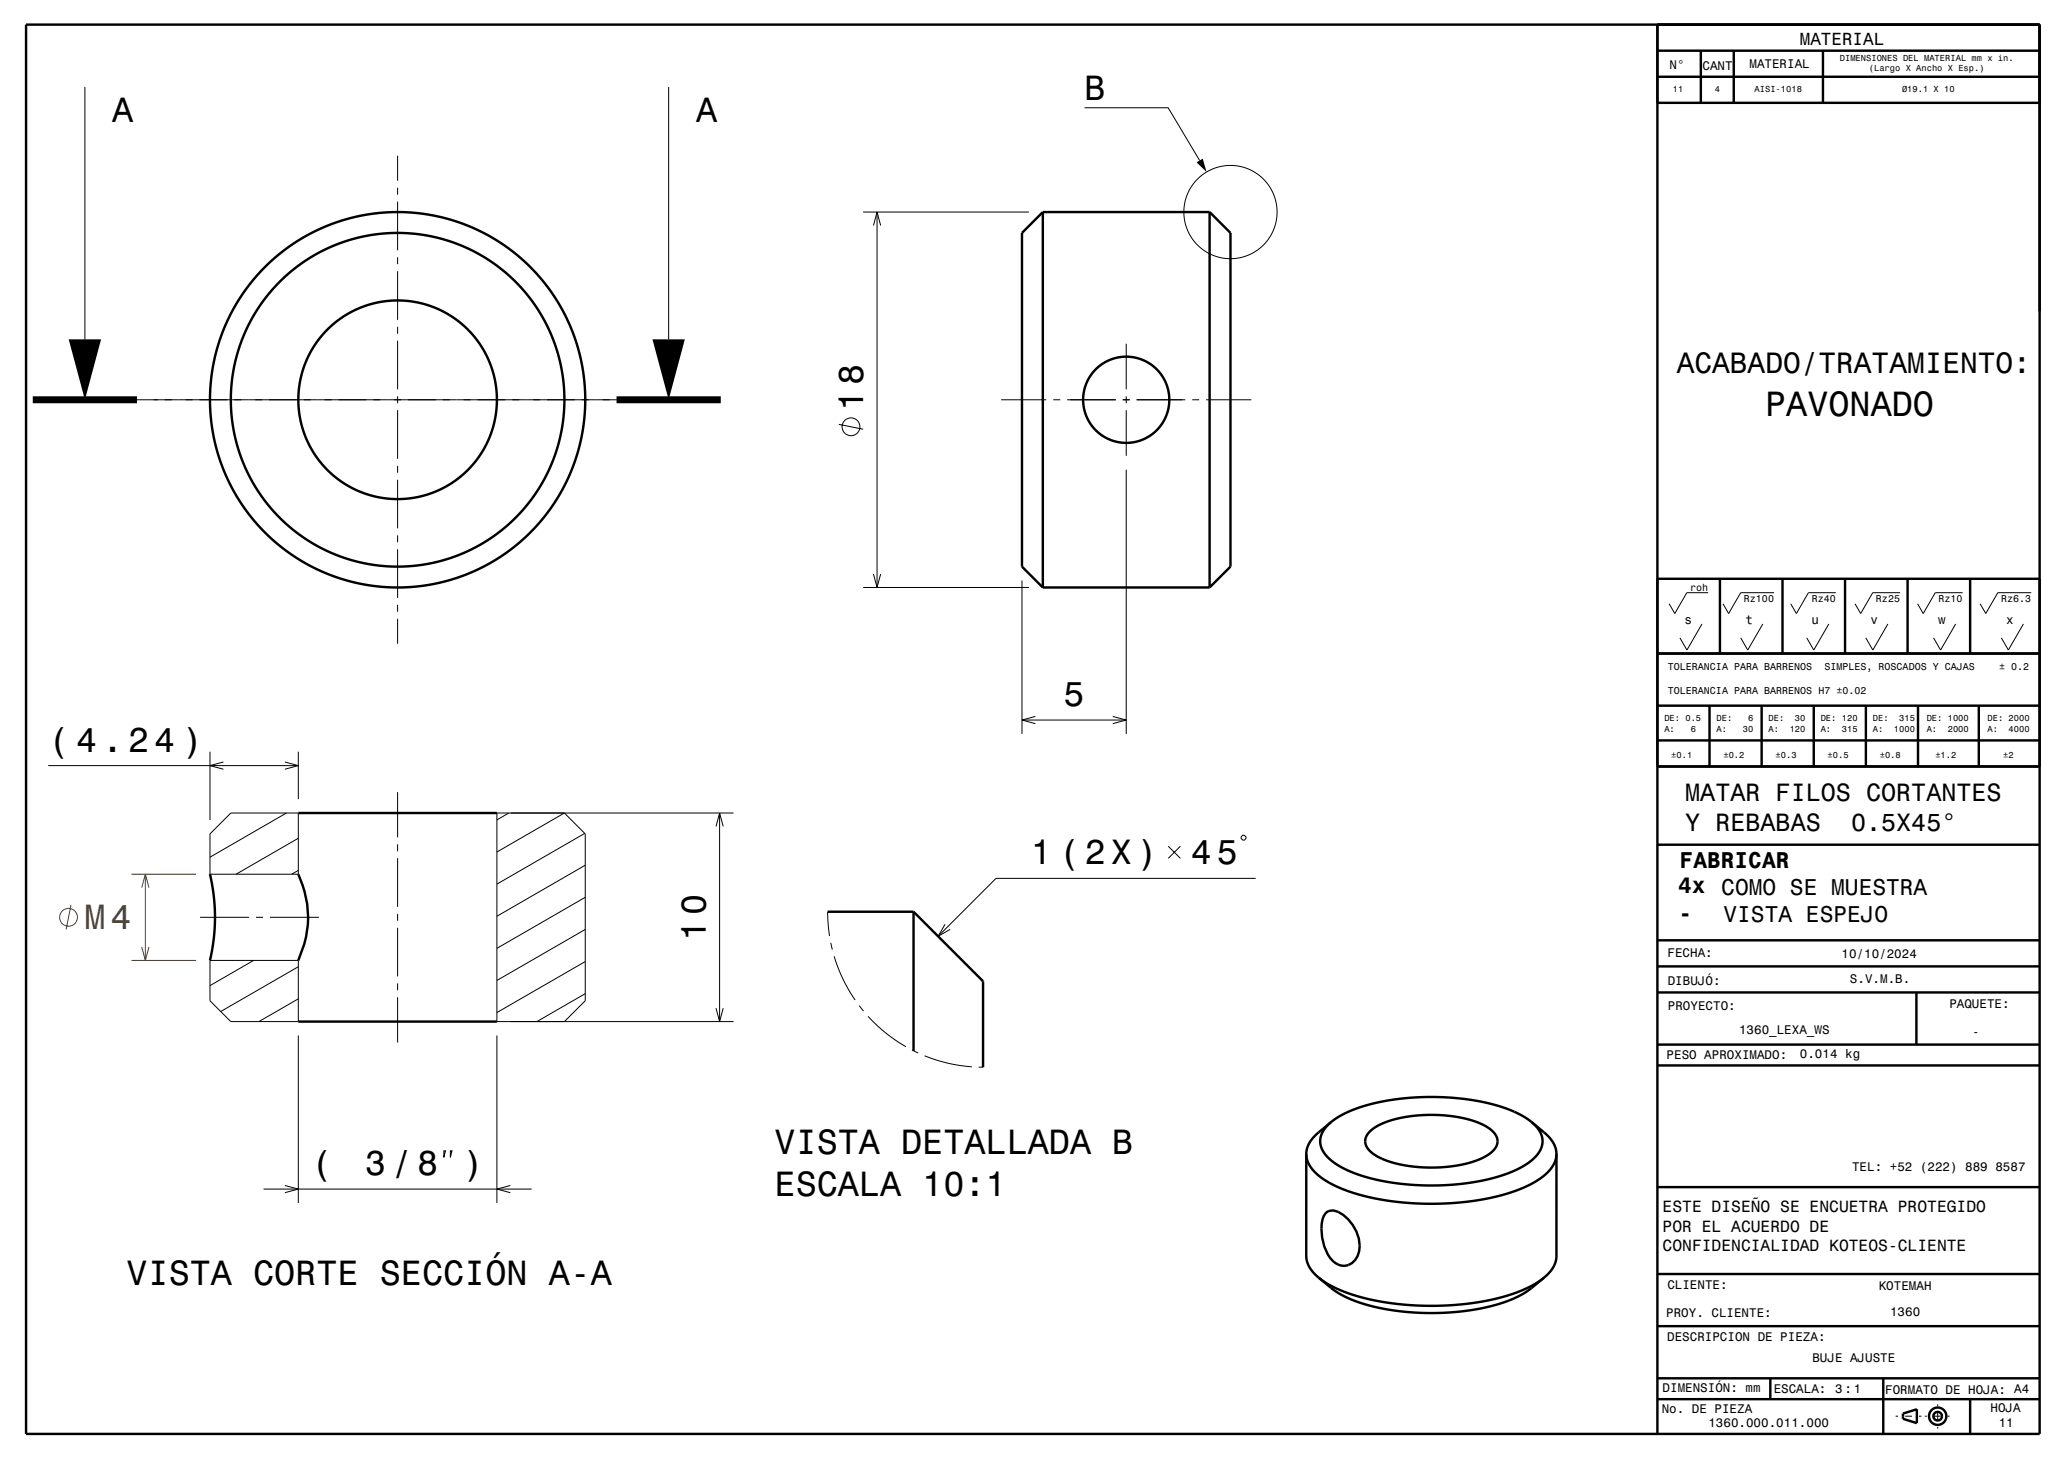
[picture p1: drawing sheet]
<svg xmlns="http://www.w3.org/2000/svg" width="297mm" height="210mm" viewBox="0 0 297 210" stroke-linecap="round" stroke-linejoin="round" font-family="sans-serif">
<g fill="none" stroke="#000" stroke-width=".14">
<path d="M12.2 12.5v36.3M96.2 12.5v36.3M156.1 15.5h12l4.5 7.6M57.2 22.4v3.6M57.2 27v1M57.2 29v7M57.2 37v1M57.2 39v7M124.2 30.5h23.9M125.7 32.4l.5-1.9 .5 1.9M126.2 30.5v54M19.7 57.5h72.6"/>
<path d="M57.2 47v1M57.2 49v7M57.2 57v1M57.2 59v7M144.1 57.5h6.5M151.6 57.5h1M153.6 57.5h7M161.6 57.5h1M162.1 49.4v6.6M162.1 57v1M162.1 59v6.6M163.6 57.5h7"/>
<path d="M171.6 57.5h1M173.6 57.5h6.5M57.2 67v1M57.2 69v7M57.2 77v1M57.2 79v7M120.7 61l3.5 .7M162.1 67.6v38M57.2 87v1M57.2 89v3.6M124.2 84.5h23.9M125.7 82.6l.5 1.9 .5-1.9"/>
<path d="M147.1 83.5v22.1M244.9 89.8l-2.2 3.7-1-1.7M245.8 85.3h-3.1l-1.7 3-.8-1.4M253.7 89.8l-2.2 3.7-1-1.7M255.3 85.3h-4.8l-1.8 3-.8-1.4M263.2 89.8l-2.2 3.7-1-1.7M264.2 85.3h-4l-1.7 3-.8-1.4M271.7 89.8l-2.2 3.7-1-1.7M273.4 85.3h-3.9l-1.8 3-.8-1.4M281.4 89.8l-2.2 3.7-1-1.7M282.4 85.3h-3.9l-1.8 3-.8-1.4M291.2 89.8l-2.2 3.7-1-1.7"/>
<path d="M292.3 85.3h-4.8l-1.8 3-.8-1.4M6.9 110.1h36M30.2 108.1v9.8M32.1 109.6l-1.9 .5 1.9 .5M33.2 116.9h9.7v8.8h-12.7v-5.8zM41 109.6l1.9 .5-1.9 .5M41.2 116.9l-11 6.4M42.9 108.1v6.8M57.2 113.9v6.5M73.2 116.9l-1.7 1M84.1 119.9l-12.6 7.3M103 118.9l.5-2 .6 2"/>
<path d="M103.5 116.9v30M105.5 116.9h-34v30h34M147.1 103.6h15M149 103l-1.9 .6 1.9 .5M160.1 103l2 .6-2 .5M28.8 131.9h7M30.2 138.1h12.7v8.8h-9.7l-3-3zM36.5 138.1l-6.3 3.7M36.8 131.9h1M38.8 131.9h7.1M42.9 125.2l-.9 .5M42.9 120.6l-8.9 5.1"/>
<path d="M42.9 139.1l-11.1 6.4M57.2 121.4v1M57.2 123.4v7M57.2 131.4v1M57.2 133.4v7M71.5 122.6l9.7-5.7 3 3v24l-3 3M84.2 138.3l-12.7 7.3M84.2 133.7l-12.7 7.3M84.2 129.1l-12.7 7.3M84.2 124.4l-12.7 7.4M119.1 131.1l.3 3.5M119.5 135.6l.3 1"/>
<path d="M120 137.6l1.3 3.2 1.7 3M136 132.9l-1 1.8 1.7-1M168.1 121.7l1.8 1.8M169.9 121.7l-1.8 1.8M178.6 120.4l.2-.3h.3l.2 .3v.2l-.2 .2h-.3l-.2-.2zM180.7 126.3h-37.4l-8.3 8.4M42.9 143.7l-5.6 3.2M42.9 148.9v24.1M57.2 141.4v1M57.2 143.4v6.5M71.5 148.9v24.1M84.2 142.9l-6.9 4"/>
<path d="M103 145l.5 1.9 .6-1.9M123.6 144.6l.7 .8M124.9 146.2l2.4 2.2 1.6 1.2 1.4 .9M131.2 151l.9 .5M133 151.9l3.1 1 1.7 .3 2 .2M140.8 153.5h.7M37.9 171h38.6M41 170.5l1.9 .5-1.9 .6M63.9 165.5h.2l-.2 1zM64.8 165.5h.2l-.2 1zM73.4 170.5l-1.9 .5 1.9 .6M272.8 203.7h.3"/>
<path d="M274.1 203.7h1M276.1 203.7h.4M277 203.7h.3M278.3 203.7h1M278.8 202v.2M278.8 203.2v1M278.8 205.2v.3M280.3 203.7h.2"/>
<circle cx="177.1" cy="30.5" r="6.7"/>
<circle cx="122.5" cy="61.4" r="1.28"/>
</g>
<g fill="none" stroke="#804000" stroke-width=".14">
<path d="M10.2 130.2l-.7 3.5M18.9 138.1h9.3M18.9 125.7h9.3M20.4 127.7l.5-2 .5 2M20.4 136.2l.5 1.9 .5-1.9M20.9 125.7v12.4"/>
<circle cx="9.9" cy="131.9" r="1.28"/>
</g>
<g fill="none" stroke="#000" stroke-width=".35">
<path d="M3.8 3.5h289.7v202.8h-289.7zM238.5 3.5v202.8M238.5 11h55M238.5 7.3h55M244.7 7.3v7.5M249.5 7.3v7.5M262.3 7.3v7.5M293.5 7.3v7.5h-55M293.5 3.5v3.8M150.1 30.5l-3 3v48l3 3M150.1 30.5v54M150.1 30.5h24"/>
<path d="M174.1 30.5l3 3v48l-3 3M174.1 30.5v54M150.1 84.5h24M238.5 94h55M238.5 83.3h55M247.5 83.3v10.7M256.5 83.3v10.7M265.5 83.3v10.7M274.5 83.3v10.7M283.5 83.3v10.7M42.9 116.9h28.6M238.5 110.3h55"/>
<path d="M238.5 101.5h55M238.5 106.5h55M246 101.5v8.8M253.5 101.5v8.8M261 101.5v8.8M268.5 101.5v8.8M276 101.5v8.8M284.7 101.5v8.8M30.2 125.7l.5 3 .2 3-.1 3-.6 3.4M42.9 125.7a14.3 14.3 0 0 1 0 12.4M119.1 131.1h12.4M131.5 131.1v20"/>
<path d="M131.5 131.1l10 10v12.4M238.5 135.3h55M238.5 139h55M238.5 121.5h55M42.9 146.9h28.6M238.5 142.8h55M238.5 153.3h55M238.5 150.3h55M275.8 142.8v7.5M188 166a4.8 4.8 0 0 0 2.7 3.8l1.6 .8 2.1 .9 2.5 .7 2.7 .5 2.9 .3 2.7 .1h3.2l2.5-.2 2.6-.4 2.6-.6 2.3-.7 2-.9 1.6-1 1-1 .7-1.1 .3-1.2M188 166v14.8a4.3 4.3 0 0 0 1.7 3M190.7 174.6a1.38 1.38 0 0 1 1.8-.3 5.7 5.7 0 0 1 3.1 5.7 2.22 2.22 0 0 1-2.8 2 3.7 3.7 0 0 1-2.3-2.7 6.5 6.5 0 0 1 0-4.4z"/>
<path d="M191.6 161.4l-.5 .4a3 3 0 0 0 .2 4.9l1.2 .9 1.3 .7 1.6 .6 2 .6 2 .5 2.3 .3 4.5 .2 4.6-.3 3.9-.7 1.9-.6 1.6-.6 1.5-.9 1.1-.8a3.1 3.1 0 0 0-.2-5l-.2-.2M191.6 161.4l1.2-.8 1.4-.7 1.6-.7 1.8-.5 4.1-.7 4.5-.2 4.4 .3 2.3 .3 2 .5 3.2 1.1 1.2 .6 1.1 .8M191.6 161.4l-2.3 1.8-.8 1.1a3.2 3.2 0 0 0-.5 1.7M197.1 162.7a12.1 12.1 0 0 1 7.1-2.3h3.7l3 .5a6.8 6.8 0 0 1 4.4 2.5 1.95 1.95 0 0 1-1 2.6 15.6 15.6 0 0 1-8.6 1.9l-2.7-.1-2.2-.5a6.3 6.3 0 0 1-4.2-2.5 1.78 1.78 0 0 1 .5-2.1zM220.4 161.4l1.9 1.6 .8 .7 .6 1.1 .3 1.2M224 166v14.8a4.2 4.2 0 0 1-1.8 3M238.5 170.8h55M189.7 183.8l2 1.5 1 .7 1.5 .8 1.8 .7 2.1 .5 2.5 .5 2.9 .3 2.3 .1 2.9-.1 2.7-.3 2.3-.4 2.3-.6 1.8-.7 1.5-.8 2.9-2.2M189.7 183.8l1.1 .8 1.5 .7 2 .8 1.8 .6 2.2 .4 2.3 .4 4.9 .3h2.8l2.4-.2 4.4-.8 1.8-.5 2.1-.7 1.9-.9 1.3-.9M238.5 198.3h55M238.5 190.8h55M238.5 183.3h55"/>
<path d="M254.7 198.3v3M271 198.3v8M238.5 201.3h55M273.8 203.3l2-.6v2l-2-.6zM283.5 201.3v5"/>
<circle cx="57.2" cy="57.5" r="24"/>
<circle cx="57.2" cy="57.5" r="14.3"/>
<circle cx="57.2" cy="57.5" r="27"/>
<circle cx="162.1" cy="57.5" r="6.2"/>
<circle cx="278.8" cy="203.7" r="1.25"/>
<circle cx="278.8" cy="203.7" r=".63"/>
</g>
<path d="M4.7 57.5h15M88.7 57.5h15" fill="none" stroke="#000" stroke-width="1" stroke-linecap="butt"/>
<g fill="#000">
<path d="M172.2 23.4l.9-.6 .5 1.9z" fill-rule="evenodd"/>
<path d="M9.9 48.8h4.6l-2.3 8.7z" fill-rule="evenodd"/>
<path d="M93.9 48.8h4.6l-2.3 8.7z" fill-rule="evenodd"/>
</g>
<g font-size="5">
<text x="16.2" y="17.5">A</text>
<text x="100.2" y="17.5">A</text>
<text x="156.1" y="14.3">B</text>
<text x="124.2" y="59.1" transform="rotate(-90 124.2 59.1)">18</text>
<text x="254" y="59.9">PAVONADO</text>
<text x="153" y="101.6">5</text>
<text x="6.9" y="108.1">( 4.24 )</text>
<text x="148.3" y="124.3">1 (2X)</text>
<text x="171.4" y="124.3">45</text>
<text x="101.5" y="135.3" transform="rotate(-90 101.5 135.3)">10</text>
<text x="111.5" y="166">VISTA DETALLADA B</text>
<text x="44.8" y="169">(</text>
<text x="52.5" y="169">3/8</text>
<text x="66.6" y="169">)</text>
<text x="111.5" y="172">ESCALA 10:1</text>
<text x="18.2" y="184.8">VISTA CORTE SECCIÓN A-A</text>
</g>
<text font-size="5" fill="#804000" x="12.1" y="133.7">M4</text>
<text font-size="4.2" x="241.3" y="53.6">ACABADO/TRATAMIENTO:</text>
<g font-size="3.6">
<text x="242.5" y="115.2">MATAR FILOS CORTANTES</text>
<text x="242.5" y="119.5">Y REBABAS</text>
<text x="266.4" y="119.5">0.5X45°</text>
</g>
<g font-size="3.3">
<text x="241.7" y="124.8">FABRICAR</text>
<text x="241.5" y="128.4">4x COMO SE MUESTRA</text>
<text x="241.5" y="132.5">-</text>
<text x="248" y="132.6">VISTA ESPEJO</text>
</g>
<text font-size="2.5" x="259" y="6.5">MATERIAL</text>
<g font-size="2.3">
<text x="239.2" y="174.4">ESTE DISEÑO SE ENCUETRA PROTEGIDO</text>
<text x="239.2" y="177.2">POR EL ACUERDO DE</text>
<text x="239.2" y="180">CONFIDENCIALIDAD KOTEOS-CLIENTE</text>
</g>
<g font-size="1.8">
<text x="240.2" y="9.9">N°</text>
<text x="245" y="10">CANT</text>
<text x="251.7" y="9.8">MATERIAL</text>
<text x="242.4" y="89.8">s</text>
<text x="251.2" y="89.8">t</text>
<text x="260.7" y="89.8">u</text>
<text x="269.2" y="89.8">v</text>
<text x="278.9" y="89.8">w</text>
<text x="288.7" y="89.8">x</text>
<text x="240" y="137.7">FECHA:</text>
<text x="265" y="137.8">10/10/2024</text>
<text x="240" y="141.6">DIBUJÓ:</text>
<text x="266.2" y="141.5">S.V.M.B.</text>
<text x="240" y="145.2">PROYECTO:</text>
<text x="250.2" y="148.7">1360_LEXA_WS</text>
<text x="280.5" y="145">PAQUETE:</text>
<text x="283.8" y="149">-</text>
<text x="239.8" y="152.3">PESO APROXIMADO:</text>
<text x="259" y="152.2">0.014 kg</text>
<text x="266.5" y="168.4">TEL: +52 (222) 889 8587</text>
<text x="239.9" y="185.4">CLIENTE:</text>
<text x="270.3" y="185.5">KOTEMAH</text>
<text x="239.8" y="189.4">PROY. CLIENTE:</text>
<text x="272" y="189.4">1360</text>
<text x="239.9" y="192.9">DESCRIPCION DE PIEZA:</text>
<text x="260.8" y="195.9">BUJE AJUSTE</text>
<text x="239.1" y="203.2">No. DE PIEZA</text>
<text x="239.2" y="200.3">DIMENSIÓN: mm</text>
<text x="255.2" y="200.3">ESCALA:</text>
<text x="264.1" y="200.4">3:1</text>
<text x="271.3" y="200.5">FORMATO DE HOJA: A4</text>
<text x="286.4" y="203">HOJA</text>
<text x="245.8" y="205.3">1360.000.011.000</text>
<text x="287.6" y="205.3">11</text>
</g>
<g font-size="1.4">
<text x="243.2" y="85">roh</text>
<text x="250.9" y="86.6">Rz100</text>
<text x="260.7" y="86.6">Rz40</text>
<text x="269.9" y="86.6">Rz25</text>
<text x="278.9" y="86.6">Rz10</text>
<text x="287.9" y="86.6">Rz6.3</text>
<text x="240" y="96.4">TOLERANCIA PARA BARRENOS</text>
<text x="240" y="99.8">TOLERANCIA PARA BARRENOS H7 ±0.02</text>
<text x="262.5" y="96.4">SIMPLES, ROSCADOS Y CAJAS</text>
<text x="287.6" y="96.4">± 0.2</text>
</g>
<g font-size="1.3">
<text x="264.7" y="8.8">DIMENSIONES DEL MATERIAL mm x in.</text>
<text x="268.9" y="10.3">(Largo X Ancho X Esp.)</text>
<text x="240.7" y="13.3">11</text>
<text x="246.7" y="13.3">4</text>
<text x="252.5" y="13.3">AISI-1018</text>
<text x="273.7" y="13.2">Ø19.1 X 10</text>
<text x="239.5" y="103.7">DE: 0.5</text>
<text x="239.5" y="105.2">A:</text>
<text x="243.3" y="105.2">6</text>
<text x="247" y="103.7">DE:</text>
<text x="247" y="105.2">A:</text>
<text x="250.8" y="105.2">30</text>
<text x="251.5" y="103.7">6</text>
<text x="254.5" y="103.7">DE:</text>
<text x="254.5" y="105.2">A:</text>
<text x="257.5" y="105.2">120</text>
<text x="258.3" y="103.7">30</text>
<text x="262" y="103.7">DE: 120</text>
<text x="262" y="105.2">A:</text>
<text x="265" y="105.2">315</text>
<text x="269.5" y="103.7">DE:</text>
<text x="269.5" y="105.2">A:</text>
<text x="272.5" y="105.2">1000</text>
<text x="273.3" y="103.7">315</text>
<text x="277.2" y="103.7">DE: 1000</text>
<text x="277.2" y="105.2">A:</text>
<text x="280.3" y="105.2">2000</text>
<text x="286" y="103.7">DE: 2000</text>
<text x="286" y="105.2">A:</text>
<text x="289" y="105.2">4000</text>
<text x="240.5" y="109">±0.1</text>
<text x="248" y="109">±0.2</text>
<text x="255.5" y="109">±0.3</text>
<text x="263" y="109">±0.5</text>
<text x="270.5" y="109">±0.8</text>
<text x="278.5" y="109">±1.2</text>
<text x="288.2" y="109">±2</text>
</g>
</svg>
